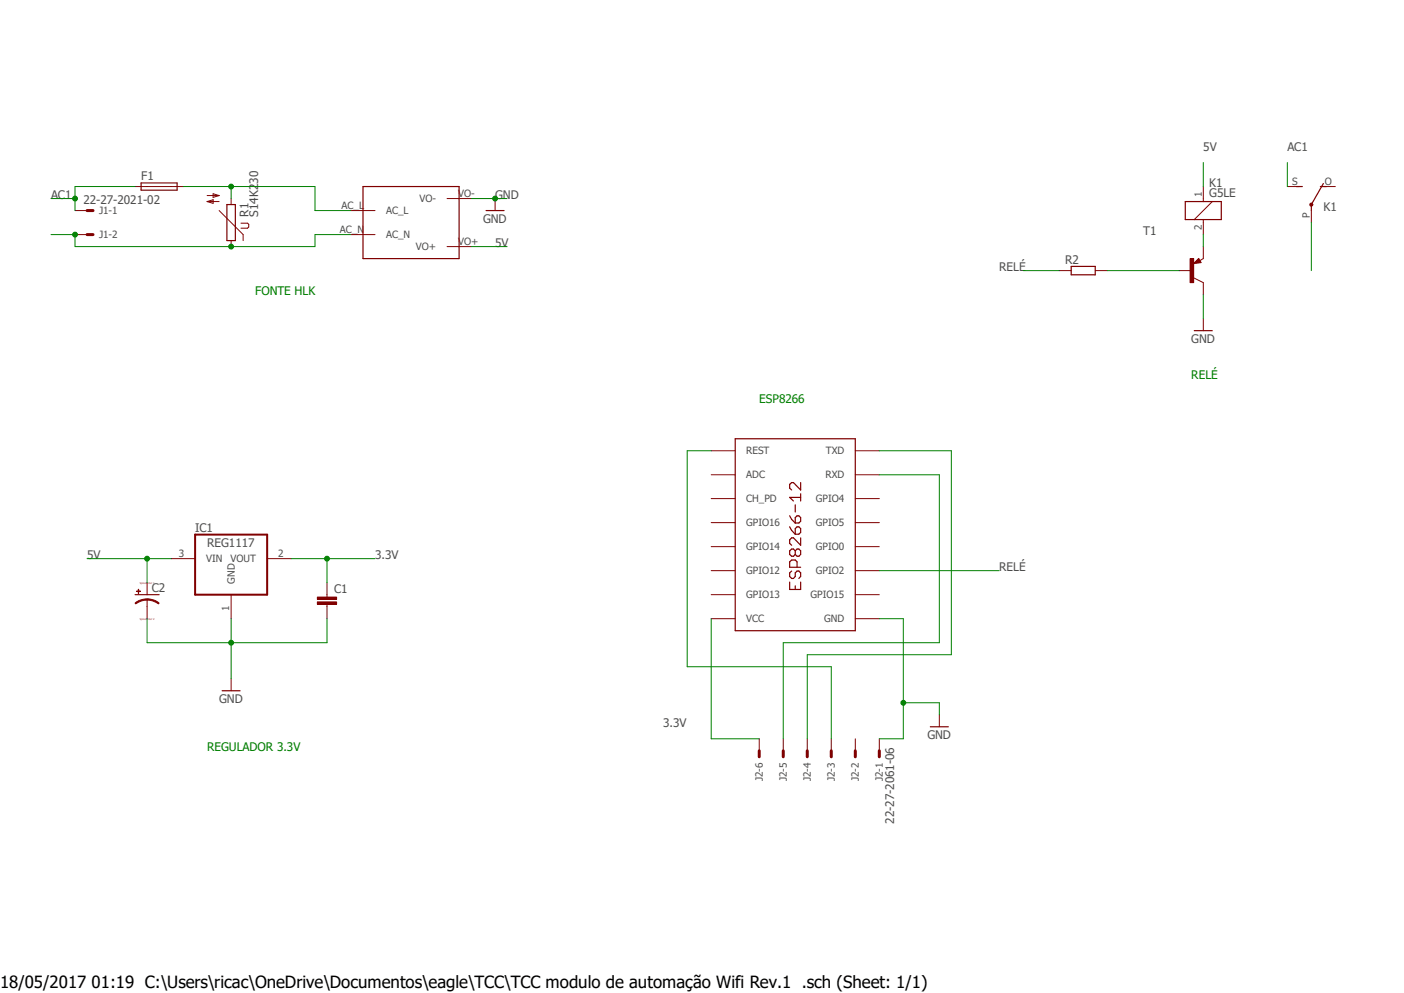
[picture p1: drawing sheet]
<svg xmlns="http://www.w3.org/2000/svg" width="297mm" height="210mm" viewBox="0 0 297 210" stroke-linecap="round" stroke-linejoin="round" font-family="sans-serif">
<path d="M10.2 29.5l276.7 145.9M286.9 29.5l-276.7 145.9" fill="none" stroke="#fff" stroke-width=".21"/>
<g fill="none" stroke="#800000" stroke-width=".25">
<path d="M29.8 38.7h7.7v1.5h-7.7zM76.8 39.5h20.3v15.2h-20.3zM48 43.3h1.8v7.6h-1.8zM155.5 92.8h25.4v40.6h-25.4zM167 111.4l.5 .8 .7 .8M167 109.1l.5 .8 .7 .7M168.2 116.5l-.3-.4h-.4l-.5 .4v.8l.5 .3h.4l.3-.3M168.2 109.5l.4-.4h.4l.4 .4v.7l-.4 .4h-.8zM168.2 111.8l.4-.4h.4l.4 .4v.8l-.4 .4h-.8zM168.2 116.5l.4-.4h.4l.4 .4v.8l-.4 .3h-.4l-.4-.3M168.2 106.8v1.5M168.2 116.5v.8"/>
<path d="M168.6 120v-1.2l-.4-.4h-.7l-.5 .4v1.2h2.4M169.4 102.1v1.5l-1.5-1.5h-.4l-.5 .3v.9l.5 .3M169.4 113.7v1.6l-1.5-1.6h-.4l-.5 .5v.7l.5 .4M169.4 104.4v1.6M169.4 105.2h-2.4l.9 .8M167 123.1v1.6h2.4v-1.6M167.5 120.8l-.5 .4v.7l.5 .4h.4l.3-.4v-.7l.4-.4h.4l.4 .4v.7l-.4 .4M168.2 123.9v.8"/>
</g>
<g fill="none" stroke="#800000" stroke-width=".21">
<path d="M28.6 39.5h10.1M43.8 41.4h2.6M43.8 42.6l1.3-.4v.8zM43.8 42.6h2.6M45.1 41l1.3 .4-1.3 .3zM46.4 44.5l5 5.1v1.3M48.9 42v1.3M48.9 50.9v1.3M51 47.2h1.4l.2 .3v.5l-.2 .3h-1.4M74.3 49.6h5M74.3 44.5h5M94.6 42h5.1"/>
<path d="M94.6 52.2h5.1M150.5 95.3h5M180.9 95.3h5.1M36.2 118.2h5.1M56.5 118.2h5.1M150.5 110.5h5M150.5 105.5h5M150.5 100.4h5M150.5 115.6h5M180.9 110.5h5.1M180.9 105.5h5.1M180.9 100.4h5.1"/>
<path d="M180.9 115.6h5.1M48.9 125.8v5.1M69.2 125.8v.5M69.2 127.8v.5M150.5 120.7h5M150.5 125.8h5M150.5 130.9h5M180.9 120.7h5.1M180.9 125.8h5.1M180.9 130.9h5.1"/>
</g>
<path d="M41.3 113.1h15.2v12.7h-15.2z" fill="none" stroke="#800000" stroke-width=".42"/>
<path d="M67.1 127.3h4.1v.5h-4.1z" fill-rule="evenodd" fill="#800000"/>
<path d="M67.1 127.3h4.1v.5h-4.1z" fill="none" stroke="#800000" stroke-width=".21"/>
<path d="M67.1 126.3h4.1v.5h-4.1z" fill-rule="evenodd" fill="#800000"/>
<path d="M31.1 126.8v1.5M67.1 126.3h4.1v.5h-4.1zM69.2 123.2v2.6M69.2 128.3v2.6" fill="none" stroke="#800000" stroke-width=".21"/>
<path d="M28.6 125.8h5.1" fill="none" stroke="#800000" stroke-width=".25"/>
<path d="M31.1 126.7a4 4 0 0 1 2.6 .9l-.2 .1a4.1 4.1 0 0 0-2.4-.8z" fill-rule="evenodd" fill="#800000"/>
<path d="M31.1 126.7a4 4 0 0 1 2.6 .9l-.2 .1a4.1 4.1 0 0 0-2.4-.8z" fill="none" stroke="#800000" stroke-width=".21"/>
<path d="M28.6 127.6a3.6 3.6 0 0 1 2.5-.9v.2a4.1 4.1 0 0 0-2.4 .8z" fill-rule="evenodd" fill="#800000"/>
<path d="M28.6 127.6a3.6 3.6 0 0 1 2.5-.9v.2a4.1 4.1 0 0 0-2.4 .8z" fill="none" stroke="#800000" stroke-width=".21"/>
<path d="M28.9 125l.8 .1z" fill-rule="evenodd" fill="#800000"/>
<path d="M28.9 125l.8 .1z" fill="none" stroke="#800000" stroke-width=".21"/>
<path d="M29.3 124.6v.9z" fill-rule="evenodd" fill="#800000"/>
<path d="M224.1 57.2h2.5M231.7 57.2h2.5M252.5 58.8l2.1 1M253.6 54.7l.5 .8-1.6 .3zM254.6 54.7l-.8 .4M29.3 124.6v.9zM31.1 123.2v2.6M31.1 128.3v2.6" fill="none" stroke="#800000" stroke-width=".21"/>
<path d="M226.6 56.3h5.1v1.8h-5.1zM253.5 55.3h-.3l.3-.2 .3 .4-1 .1 .7-.8 .4 .7" fill="none" stroke="#800000" stroke-width=".25"/>
<path d="M251.8 54.7h.7v5.1h-.7z" fill-rule="evenodd" fill="#800000"/>
<path d="M254.6 39.5v3.1M249.5 57.2h2.5M251.8 54.7h.7v5.1h-.7zM254.6 46.4v3.2M254.6 52.2v2.5M254.6 59.8v2.5M256.5 42.6l-3.9 3.8" fill="none" stroke="#800000" stroke-width=".21"/>
<path d="M274.2 39.5h1.3M279.3 39.5h1.3M280 38.8l-2.6 4.5v1.2M250.7 42.6h7.7v3.8h-7.7z" fill="none" stroke="#800000" stroke-width=".25"/>
<path d="M277.2 43.1l.2-.2 .2 .2 .1 .2-.1 .2h-.4z" fill-rule="evenodd" fill="#800000"/>
<g fill="none" stroke="#800000" stroke-width=".21">
<path d="M272.3 39.5h2.6M280 39.5h2.5M15.9 44.5h2.5M15.9 49.6h2.5M104.7 42v2.5M277.2 43.1l.2-.2 .2 .2 .1 .2-.1 .2h-.4zM277.4 44.5v2.6M254.6 67.4v2.5M48.9 143.6v2.5M160.6 156.3v2.5M165.7 156.3v2.5M170.8 156.3v2.5"/>
<path d="M175.9 156.3v2.5M180.9 156.3v2.5M186 156.3v2.5M198.7 151.2v2.5"/>
</g>
<path d="M18.4 44.5h1.3M18.4 49.6h1.3M160.6 158.8v1.3M165.7 158.8v1.3M170.8 158.8v1.3M175.9 158.8v1.3M180.9 158.8v1.3M186 158.8v1.3" fill="none" stroke="#800000" stroke-width=".64"/>
<path d="M102.8 44.5h3.8M252.6 69.9h3.9M47 146.1h3.8M196.8 153.7h3.8" fill="none" stroke="#800000" stroke-width=".25"/>
<path d="M38.7 39.5h27.9v5h7.7M48.9 39.5v2.5" fill="none" stroke="#008000" stroke-width=".21"/>
<circle cx="48.9" cy="39.5" r=".51" fill="#008000"/>
<g fill="none" stroke="#008000" stroke-width=".21">
<path d="M74.3 49.6h-7.7v2.6h-50.7"/>
<circle cx="48.9" cy="39.5" r=".51"/>
</g>
<circle cx="48.9" cy="52.2" r=".51" fill="#008000"/>
<g fill="none" stroke="#008000" stroke-width=".21">
<path d="M10.8 49.6h5.1v2.6"/>
<circle cx="48.9" cy="52.2" r=".51"/>
</g>
<circle cx="15.9" cy="49.6" r=".51" fill="#008000"/>
<g fill="none" stroke="#008000" stroke-width=".21">
<path d="M28.6 39.5h-12.7v5M272.3 34.4v5.1M10.8 42h5.1"/>
<circle cx="15.9" cy="49.6" r=".51"/>
</g>
<circle cx="15.9" cy="42" r=".51" fill="#008000"/>
<g fill="none" stroke="#008000" stroke-width=".21">
<path d="M254.6 49.6v2.6M150.5 95.3h-5.1v45.7h30.5v15.3M186 95.3h15.3v43.2h-30.5v17.8M61.6 118.2h17.7M69.2 118.2v5M186 100.4h12.7v35.5h-33v20.4"/>
<circle cx="15.9" cy="42" r=".51"/>
</g>
<circle cx="69.2" cy="118.2" r=".51" fill="#008000"/>
<g fill="none" stroke="#008000" stroke-width=".21">
<path d="M99.7 42h7.6M150.5 130.9v25.4h10.1"/>
<circle cx="69.2" cy="118.2" r=".51"/>
</g>
<circle cx="104.7" cy="42" r=".51" fill="#008000"/>
<g fill="none" stroke="#008000" stroke-width=".21">
<path d="M31.1 130.9v5h38.1v-5M48.9 130.9v5"/>
<circle cx="104.7" cy="42" r=".51"/>
</g>
<circle cx="48.9" cy="135.9" r=".51" fill="#008000"/>
<g fill="none" stroke="#008000" stroke-width=".21">
<path d="M48.9 135.9v7.7M186 130.9h5.1v25.4h-5.1M191.1 148.6h7.6v2.6"/>
<circle cx="48.9" cy="135.9" r=".51"/>
</g>
<circle cx="191.1" cy="148.6" r=".51" fill="#008000"/>
<g fill="none" stroke="#008000" stroke-width=".21">
<path d="M99.7 52.2h7.6M254.6 62.3v5.1M18.4 118.2h17.8M31.1 118.2v5"/>
<circle cx="191.1" cy="148.6" r=".51"/>
</g>
<circle cx="31.1" cy="118.2" r=".51" fill="#008000"/>
<g fill="none" stroke="#008000" stroke-width=".21">
<path d="M254.6 34.4v5.1M216.5 57.2h7.6M234.2 57.2h15.3M277.4 47.1v10.1M186 120.7h25.4"/>
<circle cx="31.1" cy="118.2" r=".51"/>
</g>
<text font-size="3.6" x="0" y="208.9">18/05/2017 01:19 C:\Users\ricac\OneDrive\Documentos\eagle\TCC\TCC modulo de automação Wifi Rev.1 .sch (Sheet: 1/1)</text>
<g font-size="2.5" fill="#505050">
<text x="254.6" y="31.8">5V</text>
<text x="272.3" y="31.8">AC1</text>
<text x="10.8" y="42">AC1</text>
<text x="29.8" y="38.1">F1</text>
<text x="104.7" y="42">GND</text>
<text x="255.8" y="41.6">G5LE</text>
<text x="255.8" y="39.5">K1</text>
<text x="17.7" y="43.1">22-27-2021-02</text>
<text x="52.6" y="45.8" transform="rotate(-90 52.6 45.8)">R1</text>
<text x="54.6" y="45.8" transform="rotate(-90 54.6 45.8)">S14K230</text>
<text x="102.2" y="47.1">GND</text>
<text x="280" y="44.5">K1</text>
<text x="104.7" y="52.2">5V</text>
<text x="241.9" y="49.6">T1</text>
<text x="211.4" y="57.2">RELÉ</text>
<text x="225.3" y="55.8">R2</text>
<text x="252" y="72.5">GND</text>
<text x="41.3" y="112.4">IC1</text>
<text x="18.4" y="118.2">5V</text>
<text x="43.8" y="115.6">REG1117</text>
<text x="79.3" y="118.2">3.3V</text>
<text x="32.1" y="125.1">C2</text>
<text x="70.7" y="125.4">C1</text>
<text x="211.4" y="120.7">RELÉ</text>
<text x="46.4" y="148.6">GND</text>
<text x="140.3" y="153.7">3.3V</text>
<text x="196.2" y="156.3">GND</text>
<text x="189.2" y="174.2" transform="rotate(-90 189.2 174.2)">22-27-2061-06</text>
</g>
<g font-size="2.5" fill="#008000">
<text x="54" y="62.3">FONTE HLK</text>
<text x="252" y="80.1">RELÉ</text>
<text x="160.6" y="85.2">ESP8266</text>
<text x="43.8" y="158.8">REGULADOR 3.3V</text>
</g>
<g font-size="2.1" fill="#505050">
<text x="96.9" y="41.7">VO-</text>
<text x="254.2" y="41.7" transform="rotate(-90 254.2 41.7)">1</text>
<text x="273.3" y="39.1">S</text>
<text x="280.3" y="39.1">O</text>
<text x="21" y="45.3">J1-1</text>
<text x="72.3" y="44.2">AC_L</text>
<text x="81.7" y="45.3">AC_L</text>
<text x="88.7" y="42.8">VO-</text>
<text x="277.1" y="46.1" transform="rotate(-90 277.1 46.1)">P</text>
<text x="21" y="50.4">J1-2</text>
<text x="71.9" y="49.3">AC_N</text>
<text x="81.7" y="50.4">AC_N</text>
<text x="88" y="52.9">VO+</text>
<text x="96.9" y="51.8">VO+</text>
<text x="254.2" y="48.6" transform="rotate(-90 254.2 48.6)">2</text>
<text x="157.9" y="101.2">ADC</text>
<text x="157.9" y="96.1">REST</text>
<text x="174.6" y="101.2">RXD</text>
<text x="174.7" y="96.1">TXD</text>
<text x="157.9" y="106.2">CH_PD</text>
<text x="172.6" y="106.2">GPIO4</text>
<text x="157.9" y="111.3">GPIO16</text>
<text x="172.6" y="111.3">GPIO5</text>
<text x="37.8" y="117.8">3</text>
<text x="43.6" y="118.9">VIN</text>
<text x="48.8" y="118.9">VOUT</text>
<text x="58.8" y="117.8">2</text>
<text x="157.9" y="116.4">GPIO14</text>
<text x="172.6" y="116.4">GPIO0</text>
<text x="49.7" y="123.4" transform="rotate(-90 49.7 123.4)">GND</text>
<text x="157.9" y="121.5">GPIO12</text>
<text x="172.6" y="121.5">GPIO2</text>
<text x="48.5" y="129.2" transform="rotate(-90 48.5 129.2)">1</text>
<text x="157.9" y="126.5">GPIO13</text>
<text x="157.9" y="131.6">VCC</text>
<text x="171.4" y="126.5">GPIO15</text>
<text x="174.4" y="131.6">GND</text>
<text x="161.4" y="165.3" transform="rotate(-90 161.4 165.3)">J2-6</text>
<text x="166.5" y="165.3" transform="rotate(-90 166.5 165.3)">J2-5</text>
<text x="171.5" y="165.3" transform="rotate(-90 171.5 165.3)">J2-4</text>
<text x="176.6" y="165.3" transform="rotate(-90 176.6 165.3)">J2-3</text>
<text x="181.7" y="165.3" transform="rotate(-90 181.7 165.3)">J2-2</text>
<text x="186.8" y="165.3" transform="rotate(-90 186.8 165.3)">J2-1</text>
</g>
<g font-size=".6" fill="#800080">
<text x="29.5" y="123.4">SpiceOrder 1</text>
<text x="29.5" y="131.1">SpiceOrder 2</text>
</g>
</svg>
